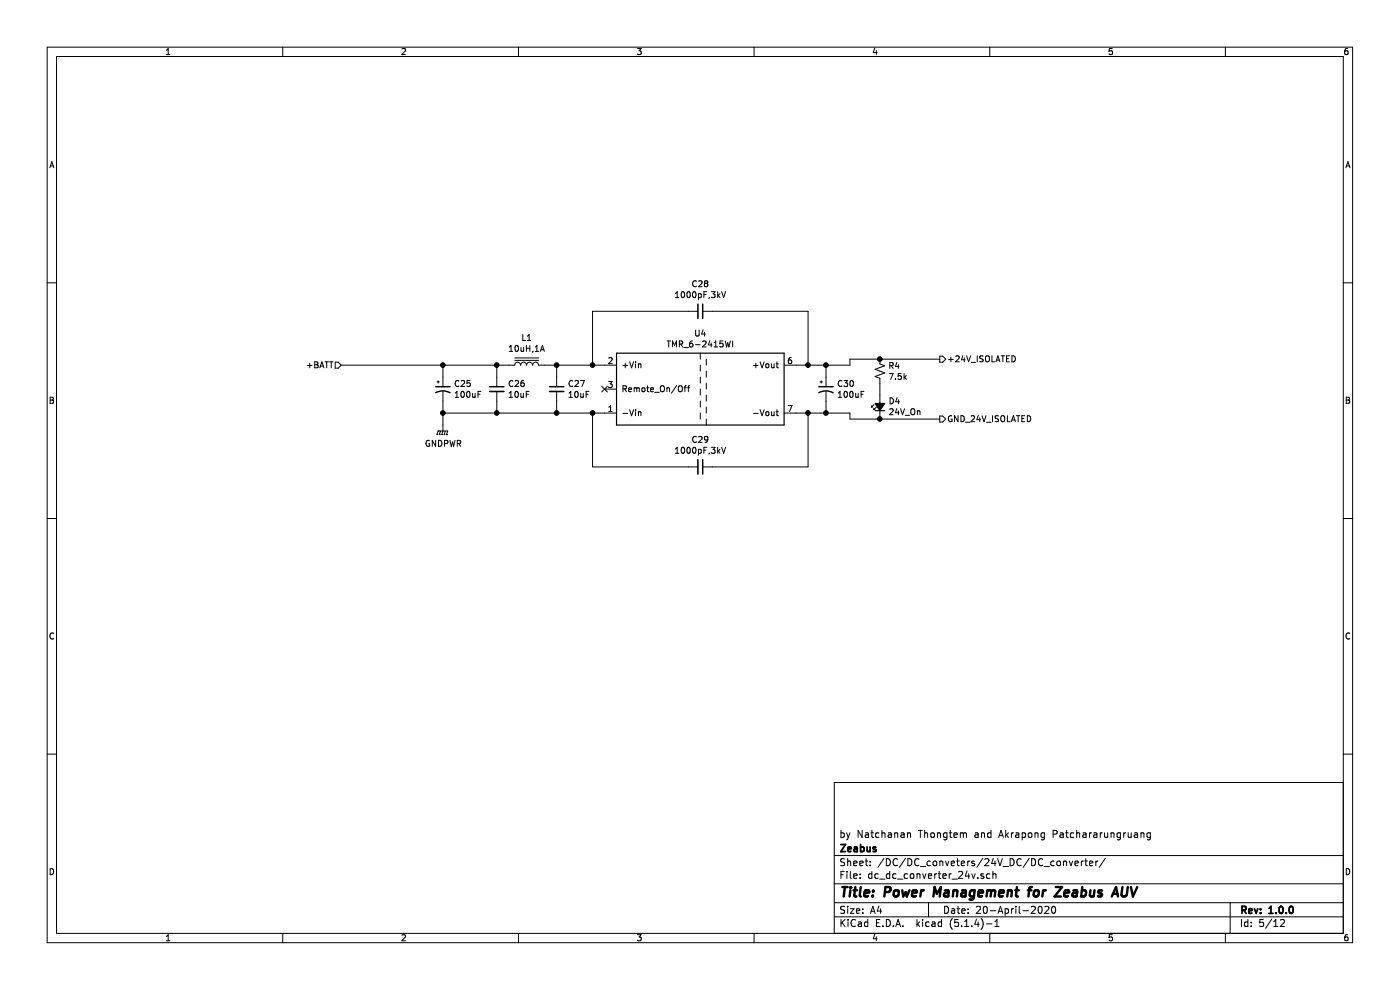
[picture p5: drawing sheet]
EESchema Schematic File Version 4
LIBS:power_distributor-cache
EELAYER 30 0
EELAYER END
$Descr A4 11693 8268
encoding utf-8
Sheet 5 12
Title "Power Management for Zeabus AUV"
Date "20-April-2020"
Rev "1.0.0"
Comp "Zeabus"
Comment1 "by Natchanan Thongtem and Akrapong Patchararungruang"
Comment2 ""
Comment3 ""
Comment4 ""
$EndDescr
$Comp
L zeabus:TMR_6-2415WI U?
U 1 1
P 5850 3250
AR Path="/5E25C1E2" Ref="U?"  Part="1" 
AR Path="/5E289D51/5E25C1E2" Ref="U?"  Part="1" 
AR Path="/5E289D51/5E25402F/5E25C1E2" Ref="U4"  Part="1" 
F 0 "U4" H 5850 3717 50  0000 C CNN
F 1 "TMR_6-2415WI" H 5850 3626 50  0000 C CNN
F 2 "Converter_DCDC:Converter_DCDC_TRACO_TMR-xxxx_THT" H 5900 3550 50  0001 C CNN
F 3 "2363822" H 5900 3550 50  0001 C CNN
	1    5850 3250
	1    0    0    -1  
$EndComp
$Comp
L Device:C_Small C?
U 1 1
P 4650 3250
AR Path="/5E25C1E8" Ref="C?"  Part="1" 
AR Path="/5E289D51/5E25C1E8" Ref="C?"  Part="1" 
AR Path="/5E289D51/5E25402F/5E25C1E8" Ref="C27"  Part="1" 
F 0 "C27" H 4742 3296 50  0000 L CNN
F 1 "10uF" H 4742 3205 50  0000 L CNN
F 2 "Capacitor_SMD:C_1206_3216Metric_Pad1.42x1.75mm_HandSolder" H 4650 3250 50  0001 C CNN
F 3 "2672214" H 4650 3250 50  0001 C CNN
	1    4650 3250
	1    0    0    -1  
$EndComp
NoConn ~ 5050 3250
Wire Wire Line
	4650 3050 4650 3150
Wire Wire Line
	4650 3350 4650 3450
$Comp
L Device:C_Small C?
U 1 1
P 4150 3250
AR Path="/5E25C1F1" Ref="C?"  Part="1" 
AR Path="/5E289D51/5E25C1F1" Ref="C?"  Part="1" 
AR Path="/5E289D51/5E25402F/5E25C1F1" Ref="C26"  Part="1" 
F 0 "C26" H 4242 3296 50  0000 L CNN
F 1 "10uF" H 4242 3205 50  0000 L CNN
F 2 "Capacitor_SMD:C_1206_3216Metric_Pad1.42x1.75mm_HandSolder" H 4150 3250 50  0001 C CNN
F 3 "2672214" H 4150 3250 50  0001 C CNN
	1    4150 3250
	1    0    0    -1  
$EndComp
Wire Wire Line
	4150 3150 4150 3050
Connection ~ 4650 3050
Wire Wire Line
	4550 3050 4650 3050
Wire Wire Line
	4150 3050 4250 3050
Wire Wire Line
	4150 3350 4150 3450
Wire Wire Line
	4150 3450 4650 3450
Connection ~ 4650 3450
Wire Wire Line
	4650 3050 4950 3050
Wire Wire Line
	4650 3450 4950 3450
$Comp
L Device:CP1_Small C?
U 1 1
P 6900 3250
AR Path="/5E25C200" Ref="C?"  Part="1" 
AR Path="/5E289D51/5E25C200" Ref="C?"  Part="1" 
AR Path="/5E289D51/5E25402F/5E25C200" Ref="C30"  Part="1" 
F 0 "C30" H 6991 3296 50  0000 L CNN
F 1 "100uF" H 6991 3205 50  0000 L CNN
F 2 "Capacitor_SMD:CP_Elec_8x10" H 6900 3250 50  0001 C CNN
F 3 "1823595" H 6900 3250 50  0001 C CNN
	1    6900 3250
	1    0    0    -1  
$EndComp
$Comp
L Device:CP1_Small C?
U 1 1
P 3700 3250
AR Path="/5E25C206" Ref="C?"  Part="1" 
AR Path="/5E289D51/5E25C206" Ref="C?"  Part="1" 
AR Path="/5E289D51/5E25402F/5E25C206" Ref="C25"  Part="1" 
F 0 "C25" H 3791 3296 50  0000 L CNN
F 1 "100uF" H 3791 3205 50  0000 L CNN
F 2 "Capacitor_SMD:CP_Elec_8x10" H 3700 3250 50  0001 C CNN
F 3 "1823595" H 3700 3250 50  0001 C CNN
	1    3700 3250
	1    0    0    -1  
$EndComp
$Comp
L Device:C_Small C?
U 1 1
P 5850 2600
AR Path="/5E289D51/5E25C20C" Ref="C?"  Part="1" 
AR Path="/5E289D51/5E25402F/5E25C20C" Ref="C28"  Part="1" 
F 0 "C28" V 5621 2600 50  0000 C CNN
F 1 "1000pF,3kV" V 5712 2600 50  0000 C CNN
F 2 "Capacitor_SMD:C_1812_4532Metric_Pad1.30x3.40mm_HandSolder" H 5850 2600 50  0001 C CNN
F 3 "1856025" H 5850 2600 50  0001 C CNN
	1    5850 2600
	0    1    1    0   
$EndComp
Wire Wire Line
	4150 3050 3700 3050
Wire Wire Line
	3700 3050 3700 3150
Connection ~ 4150 3050
Wire Wire Line
	3700 3350 3700 3450
Wire Wire Line
	3700 3450 4150 3450
Connection ~ 4150 3450
$Comp
L Device:C_Small C?
U 1 1
P 5850 3900
AR Path="/5E289D51/5E25C218" Ref="C?"  Part="1" 
AR Path="/5E289D51/5E25402F/5E25C218" Ref="C29"  Part="1" 
F 0 "C29" V 5621 3900 50  0000 C CNN
F 1 "1000pF,3kV" V 5712 3900 50  0000 C CNN
F 2 "Capacitor_SMD:C_1812_4532Metric_Pad1.30x3.40mm_HandSolder" H 5850 3900 50  0001 C CNN
F 3 "1856025" H 5850 3900 50  0001 C CNN
	1    5850 3900
	0    1    1    0   
$EndComp
Wire Wire Line
	4950 2600 4950 3050
Connection ~ 4950 3050
Wire Wire Line
	4950 3050 5050 3050
Wire Wire Line
	4950 3450 4950 3900
Connection ~ 4950 3450
Wire Wire Line
	4950 3450 5050 3450
Wire Wire Line
	4950 3900 5750 3900
Wire Wire Line
	6750 2600 6750 3050
Wire Wire Line
	6750 3050 6650 3050
Wire Wire Line
	6650 3450 6750 3450
Wire Wire Line
	6750 3450 6750 3900
Wire Wire Line
	6750 3900 5950 3900
Wire Wire Line
	6750 3050 6900 3050
Wire Wire Line
	6900 3050 6900 3150
Connection ~ 6750 3050
Wire Wire Line
	6900 3350 6900 3450
Wire Wire Line
	6900 3450 6750 3450
Connection ~ 6750 3450
$Comp
L Device:L_Core_Iron L?
U 1 1
P 4400 3050
AR Path="/5E289D51/5E25C230" Ref="L?"  Part="1" 
AR Path="/5E289D51/5E25402F/5E25C230" Ref="L1"  Part="1" 
F 0 "L1" V 4625 3050 50  0000 C CNN
F 1 "10uH,1A" V 4534 3050 50  0000 C CNN
F 2 "Inductor_SMD:L_1008_2520Metric" H 4400 3050 50  0001 C CNN
F 3 "2776791" H 4400 3050 50  0001 C CNN
	1    4400 3050
	0    -1   -1   0   
$EndComp
Text HLabel 7850 3500 2    50   Output ~ 0
GND_24V_ISOLATED
Text HLabel 7850 3000 2    50   Output ~ 0
+24V_ISOLATED
Wire Wire Line
	3700 3450 3700 3550
Connection ~ 3700 3450
Wire Wire Line
	5950 2600 6750 2600
Wire Wire Line
	4950 2600 5750 2600
Text HLabel 2850 3050 0    50   Input ~ 0
+BATT
Wire Wire Line
	2850 3050 3700 3050
Connection ~ 3700 3050
$Comp
L power:GNDPWR #PWR011
U 1 1
P 3700 3550
F 0 "#PWR011" H 3700 3350 50  0001 C CNN
F 1 "GNDPWR" H 3704 3396 50  0000 C CNN
F 2 "" H 3700 3500 50  0001 C CNN
F 3 "" H 3700 3500 50  0001 C CNN
	1    3700 3550
	1    0    0    -1  
$EndComp
$Comp
L Device:R_Small_US R4
U 1 1
P 7350 3100
F 0 "R4" H 7418 3146 50  0000 L CNN
F 1 "7.5k" H 7418 3055 50  0000 L CNN
F 2 "Resistor_SMD:R_0603_1608Metric_Pad1.05x0.95mm_HandSolder" H 7350 3100 50  0001 C CNN
F 3 "~" H 7350 3100 50  0001 C CNN
	1    7350 3100
	1    0    0    -1  
$EndComp
$Comp
L Device:LED_Small_ALT D4
U 1 1
P 7350 3400
F 0 "D4" V 7396 3330 50  0000 R CNN
F 1 "24V_On" V 7305 3330 50  0000 R CNN
F 2 "LED_SMD:LED_0603_1608Metric_Pad1.05x0.95mm_HandSolder" V 7350 3400 50  0001 C CNN
F 3 "~" V 7350 3400 50  0001 C CNN
	1    7350 3400
	0    -1   -1   0   
$EndComp
Wire Wire Line
	6900 3050 7100 3050
Wire Wire Line
	7100 3050 7100 3000
Wire Wire Line
	7100 3000 7350 3000
Connection ~ 6900 3050
Wire Wire Line
	6900 3450 7100 3450
Wire Wire Line
	7100 3450 7100 3500
Wire Wire Line
	7100 3500 7350 3500
Connection ~ 6900 3450
Wire Wire Line
	7350 3300 7350 3200
Wire Wire Line
	7350 3500 7850 3500
Connection ~ 7350 3500
Wire Wire Line
	7850 3000 7350 3000
Connection ~ 7350 3000
$EndSCHEMATC
